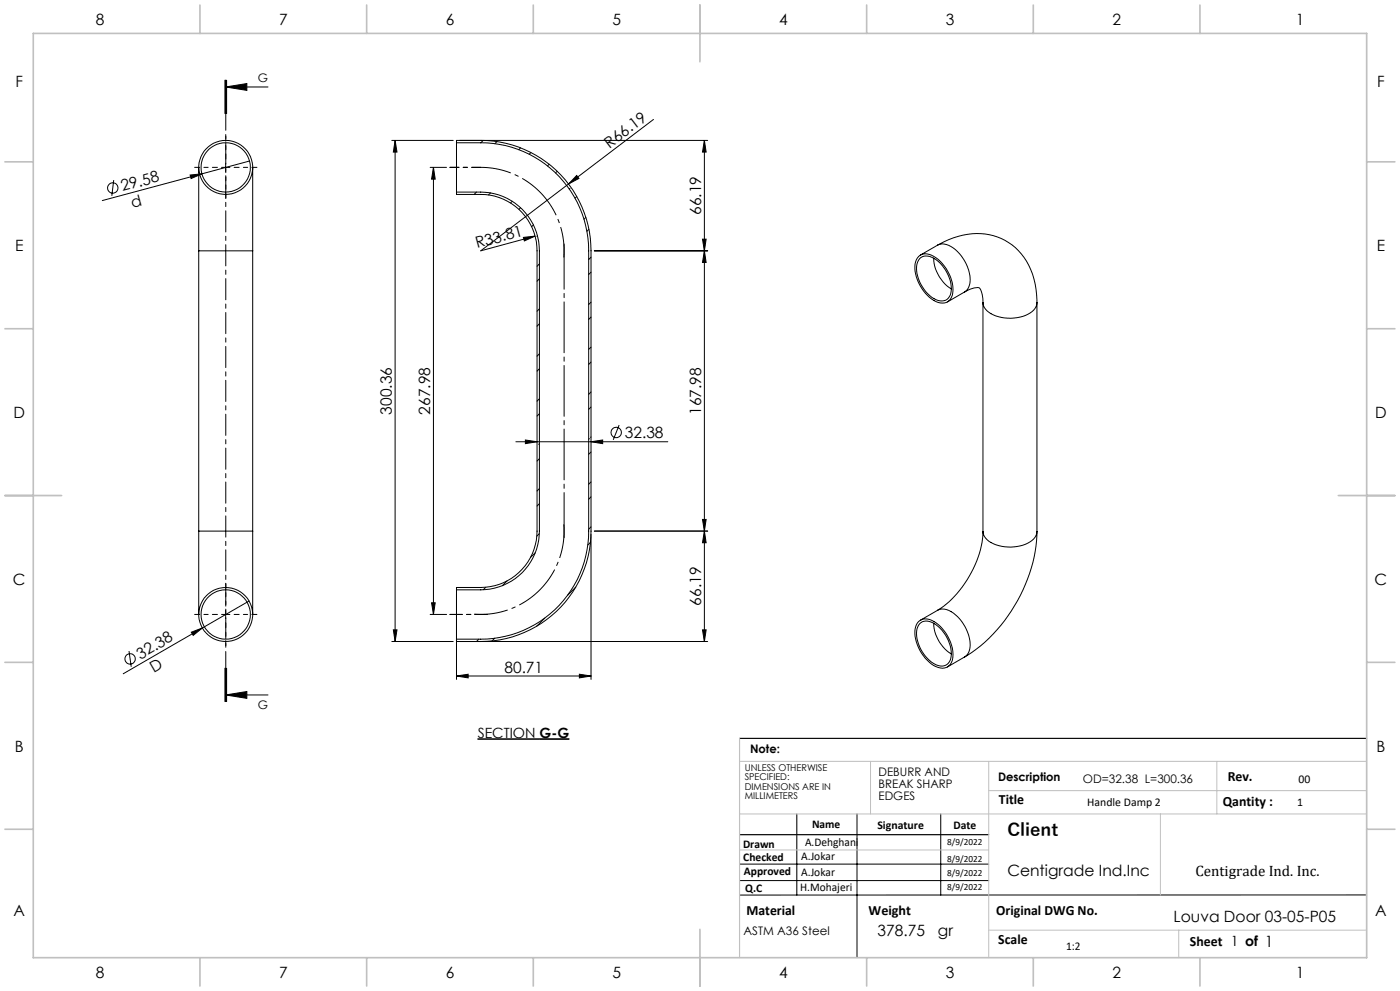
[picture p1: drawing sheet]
<svg xmlns="http://www.w3.org/2000/svg" width="420mm" height="297mm" viewBox="0 0 420 297" stroke-linecap="round" stroke-linejoin="round" font-family="sans-serif">
<g fill="none" stroke="#000" stroke-width=".3">
<path d="M67.5 24v10M67.7 26.1h12.7M67.7 26.1l6.3-1.1v2.1zM67.7 24v10M68 24v10M196 35.8l-51.8 39.4 16.3-4.4M34.1 54l-.6 4.7M57 52.5l3.6-.4-3.3 1.4zM59.6 50.2v25M66.5 50.2h2.5M67.7 48.9v2.5M74.9 48.3l-44.2 11.8"/>
<path d="M75.8 50.2v25M117.5 42.1h18.5M118.5 42.1v150.2M118.5 42.1l.6 3.5h-1.1zM129 50.2h4.9M130 50.2v133.9M130 50.2l.6 3.5h-1.1zM136.9 57.6v.7h7.3a16.9 16.9 0 0 1 16.9 16.9v84a16.9 16.9 0 0 1-16.9 16.9h-7.3v.7M136.9 57.6h7.3a17.6 17.6 0 0 1 17.6 17.6v84a17.6 17.6 0 0 1-17.6 17.6h-7.3M136.9 42.8v14.8M136.9 42.8h7.3M142.9 57.6l-.7 .7"/>
<path d="M144.2 42.1a33.1 33.1 0 0 1 33.1 33.1v84a33.1 33.1 0 0 1-33.1 33.1M144.2 42.8a32.4 32.4 0 0 1 32.4 32.4v84a32.4 32.4 0 0 1-32.4 32.4h-7.3v-14.8M145 42.1l-.7 .7M147.2 57.8l-.7 .6M149.1 42.4l-.7 .7M156.2 44.3l-.6 .6M159.3 45.7l-.5 .5M164.7 49.2l-.4 .5M167.1 51.3l-.4 .5M171 56.4l-.2 .3M173 52.6l.7 .9-3.1 1.6zM173 58.9l-.5 .5"/>
<path d="M211.3 42.1l.5 3.5h-1.1zM211.3 42.1v150.2M212.3 42.1h-75.4v.7M59.6 75.2h16.2M59.6 75.2v84M75.8 75.2v84M153.7 60.3l-.6 .5M156.2 62.3l-.5 .5M157 71.2l3.5-.4-3.2 1.4zM160 67.4l-.5 .5M161.3 70.7l-.2 .2M161.8 79.1l-.7 .7"/>
<path d="M175.8 65.2l-.6 .5M176.7 68.7l-.6 .6M177.3 77.1l-.7 .7M178.3 75.2h34M210.7 71.7h1.1l-.5 3.5zM211.3 75.2l.5 3.5h-1.1zM275.6 76.9a3.6 3.6 0 0 1 4.6 0 11.9 11.9 0 0 1 5.5 11.6 3.2 3.2 0 0 1-4.9 1.9 12.2 12.2 0 0 1-6.3-11.3l.4-1.3zM275.9 77.5a3.6 3.6 0 0 1 4.9 .3 10.7 10.7 0 0 1 4.3 10.6 3.1 3.1 0 0 1-4.9 1.1 11.1 11.1 0 0 1-5.1-10.4zM280.1 77.4a11.6 11.6 0 0 0 5.3 9.2M281.3 73.5a20.5 20.5 0 0 1 20.2-1.5 19.3 19.3 0 0 1 9.5 16.2l.1 2.5M281.3 73.5a5.3 5.3 0 0 1 6 1.9 11.6 11.6 0 0 1 3.5 10.1l-.5 1.2-1 .8M281.3 73.5l-5.2 2.9"/>
<path d="M161.8 92.6l-.7 .7M161.8 83.6l-.7 .7M161.8 97l-.7 .8M177.3 90.6l-.7 .7M177.3 81.6l-.7 .7M177.3 95l-.7 .7M289.3 87.5a5.9 5.9 0 0 1 4.5-1.2 6.1 6.1 0 0 1 1.1 4.4M289.3 87.5l-5.1 3M294.9 90.7a5.3 5.3 0 0 0 4.7 4.2 11.7 11.7 0 0 0 10.5-2l.7-1 .3-1.2M294.9 90.7v68.6M311.1 90.7v68.6M161.8 106l-.7 .7"/>
<path d="M161.8 119.5l-.7 .7M161.8 110.5l-.7 .7M177.3 108.5l-.7 .7M177.3 104l-.7 .7M177.3 117.5l-.7 .7M154.8 132.4h45.5M157.6 131.9l3.5 .5-3.5 .6zM161.8 133l-.2 .2M161.8 124l-.7 .7M161.8 137.5l-.7 .7M176.8 131.4l-.2 .3M177.3 130.9l-.1 .2"/>
<path d="M177.3 122l-.7 .7M177.3 135.5l-.7 .6M177.3 132.4l3.5-.5v1.1zM185.7 127.4l-1.7 4.4M59.6 159.2v24.9M59.6 159.2h16.2M75.8 159.2v24.9M161.8 159.9l-.8 .8M161.8 146.4l-.7 .7M161.8 151l-.7 .7M177.3 144.4l-.7 .7M177.3 157.9l-.7 .7"/>
<path d="M177.3 148.9l-.7 .7M210.7 155.7h1.1l-.5 3.5zM211.3 159.2l.5 3.5h-1.1zM212.3 159.2h-34M294.9 159.3a31.3 31.3 0 0 1-13.6 23.6M294.9 159.3a5.3 5.3 0 0 0 4.7 4.2 11.7 11.7 0 0 0 10.5-2l.7-1 .3-1.2M311.1 159.3a46.9 46.9 0 0 1-21.8 37.6M136.9 177.8v25.8M145.7 176l-.7 .7M152.1 174.1l-1.4 1.4M160.6 165.7l-1.5 1.4M172.8 175.9l-2.5 2.5"/>
<path d="M177.1 162.6l-.8 .8M177.3 160.2v43.4M38.7 195.1l.7 4.7M57.4 189.5l3.3-1.3-2.7 2.2zM60.7 188.2l-23.7 13.7M66.5 184.1h2.5M67.7 182.9v2.5M74.7 180.1l-14 8.1M117.5 192.3h18.5M118 188.8h1.1l-.6 3.5zM129 184.1h5M129.5 180.7h1.1l-.6 3.4z"/>
<path d="M143.7 191.6l-.8 .7M148.4 191.3l-.8 .8M163.4 185.2l-2.4 2.5M210.7 188.8h1.1l-.5 3.5zM212.3 192.3h-75.4M275.6 186.3a4 4 0 0 1 5.2 .4 12.1 12.1 0 0 1 4.9 11.2 3.2 3.2 0 0 1-4.9 1.9 11.8 11.8 0 0 1-6.1-12zM275.9 187a3.5 3.5 0 0 1 4.9 .3 10.6 10.6 0 0 1 4.3 10.5 3.1 3.1 0 0 1-4.9 1.1 11 11 0 0 1-5.1-10.4zM280.1 186.8a11.5 11.5 0 0 0 5.3 9.2M281.3 182.9a5.2 5.2 0 0 1 6 1.9 11.7 11.7 0 0 1 3.5 10.2l-.5 1.1-1 .8M281.3 182.9l-5.2 3M289.3 196.9l-5.1 3M67.5 200.3v10"/>
<path d="M67.7 208.3h12.7M67.7 208.3l6.3-1v2zM67.7 200.3v10M68 200.3v10zM136.9 202.6l3.5-.5v1.1zM136.9 202.6h40.4M173.8 202.1l3.5 .5-3.5 .6zM143.3 221.5h27.4M143.3 221.5h18.6M221.9 259h74.7M239 243.9v24.3M257.1 243.9v43.1"/>
<path d="M282.2 243.9v24.3M221.9 263.9h74.7M410 268.2h-188.1"/>
<circle cx="33.8" cy="56.3" r="1.56"/>
<circle cx="67.7" cy="50.2" r="7.4"/>
<circle cx="67.7" cy="50.2" r="8.1"/>
<circle cx="184.8" cy="129.6" r="1.56"/>
<circle cx="39" cy="197.5" r="1.56"/>
<circle cx="67.7" cy="184.2" r="7.4"/>
<circle cx="67.7" cy="184.2" r="8.1"/>
</g>
<path d="M161.9 221.5h8.9" fill="none" stroke="#000" stroke-width=".4"/>
<path d="M169.1 77.2a25 25 0 0 0-24.9-27" fill="none" stroke="#000" stroke-width=".3" stroke-dasharray="15.2 1.3 1.3 1.3" stroke-dashoffset="6" stroke-linecap="butt"/>
<path d="M142.2 184.1a25 25 0 0 0 27-27" fill="none" stroke="#000" stroke-width=".3" stroke-dasharray="15.2 1.3 1.3 1.3" stroke-dashoffset="5" stroke-linecap="butt"/>
<path d="M65.2 50.2h-6.8M67.7 47.7v-6.9M67.7 52.7v6.8M70.2 50.2h6.9M65.2 184.1h-6.8M67.7 181.6v-6.8M67.7 186.6v6.9M70.2 184.1h6.9" fill="none" stroke="#000" stroke-width=".3" stroke-dasharray="15.2 1.3 1.3 1.3" stroke-dashoffset="13.7"/>
<path d="M144.2 50.2h-9.2" fill="none" stroke="#000" stroke-width=".3" stroke-dasharray="15.2 1.3 1.3 1.3" stroke-dashoffset="12.5"/>
<path d="M135 184.1h11.2M146.2 184.1h-11.2" fill="none" stroke="#000" stroke-width=".3" stroke-dasharray="15.2 1.3 1.3 1.3" stroke-dashoffset="11.5"/>
<path d="M169.2 161.1v-87.9" fill="none" stroke="#000" stroke-width=".3" stroke-dasharray="15.2 1.3 1.3 1.3" stroke-dashoffset="1.7"/>
<path d="M67.7 24v186.3" fill="none" stroke="#000" stroke-width=".3" stroke-dasharray="6.3 1.3 1.3 1.3" stroke-dashoffset="1.5"/>
<path d="M221.9 221.3h188.1M221.9 250.2h74.7" fill="none" stroke="#000" stroke-width=".35"/>
<path d="M221.9 228.2h188.1M261.2 228.2v15.7M296.6 228.2v58.8M296.6 237h113.4M365.1 228.2v15.7M221.9 243.9h188.1M221.9 254.7h74.7M348.1 243.9v24.3M296.6 278.8h113.4M353.6 278.8v8.2" fill="none" stroke="#c0c0c0" stroke-width=".3"/>
<path d="M221.9 221.3v65.7" fill="none" stroke="#c0c0c0" stroke-width=".35"/>
<g fill="none" stroke="#c0c0c0" stroke-width=".5">
<path d="M10 10h400v277h-400zM60 1.5v8.5M110 1.5v8.5M160 1.5v8.5M210 1.5v17M260 1.5v8.5M310 1.5v8.5M360 1.5v8.5M1.5 48.5h8.5M410 48.5h8.5M1.5 98.5h8.5M410 98.5h8.5"/>
<path d="M1.5 148.5h17M401.5 148.5h17M1.5 198.5h8.5M410 198.5h8.5M1.5 248.5h8.5M410 248.5h8.5M210 278.5v17M60 287v8.5M110 287v8.5M160 287v8.5M260 287v8.5M310 287v8.5"/>
<path d="M360 287v8.5"/>
</g>
<g fill="#000">
<path d="M57 52.5l3.6-.4-3.3 1.4zM173 52.6l.7 .9-3.1 1.6zM157 71.2l3.5-.4-3.2 1.4zM57.4 189.5l3.3-1.3-2.7 2.2z"/>
<path d="M67.7 26.1l6.3-1.1v2.1zM67.7 208.3l6.3-1v2z"/>
<path d="M118.5 42.1l.6 3.5h-1.1zM118 188.8h1.1l-.6 3.5zM211.3 75.2l.5 3.5h-1.1zM210.7 155.7h1.1l-.5 3.5zM211.3 42.1l.5 3.5h-1.1zM210.7 71.7h1.1l-.5 3.5z"/>
<path d="M129.5 180.7h1.1l-.6 3.4zM130 50.2l.6 3.5h-1.1z"/>
<path d="M210.7 188.8h1.1l-.5 3.5zM211.3 159.2l.5 3.5h-1.1z"/>
<path d="M136.9 202.6l3.5-.5v1.1zM173.8 202.1l3.5 .5-3.5 .6zM157.6 131.9l3.5 .5-3.5 .6zM177.3 132.4l3.5-.5v1.1z"/>
</g>
<text font-size="5.3" x="302.2" y="250.7">Client</text>
<g font-size="4.7">
<text x="28.7" y="7.6">8</text>
<text x="83.7" y="7.6">7</text>
<text x="133.7" y="7.6">6</text>
<text x="183.7" y="7.6">5</text>
<text x="233.7" y="7.6">4</text>
<text x="283.7" y="7.6">3</text>
<text x="333.7" y="7.6">2</text>
<text x="388.7" y="7.6">1</text>
<text x="4.6" y="26.1">F</text>
<text x="413.1" y="26.1">F</text>
<text x="182.9" y="44.5" transform="rotate(-37 182.9 44.5)">R66.19</text>
<text x="36.8" y="57.3" transform="rotate(-15 36.8 57.3)">29.58</text>
<text x="39.8" y="62.3" transform="rotate(-15 39.8 62.3)">d</text>
<text x="210.3" y="64.4" transform="rotate(-90 210.3 64.4)">66.19</text>
<text x="4.5" y="75.3">E</text>
<text x="143.2" y="74.4" transform="rotate(-15 143.2 74.4)">R33.81</text>
<text x="413" y="75.3">E</text>
<text x="4" y="125.3">D</text>
<text x="117.5" y="124.3" transform="rotate(-90 117.5 124.3)">300.36</text>
<text x="129" y="124.3" transform="rotate(-90 129 124.3)">267.98</text>
<text x="210.3" y="124.3" transform="rotate(-90 210.3 124.3)">167.98</text>
<text x="412.5" y="125.3">D</text>
<text x="187.4" y="131.3">32.38</text>
<text x="3.9" y="175.3">C</text>
<text x="412.4" y="175.3">C</text>
<text x="210.3" y="181.5" transform="rotate(-90 210.3 181.5)">66.19</text>
<text x="42.1" y="197.7" transform="rotate(-30 42.1 197.7)">32.38</text>
<text x="46.2" y="201.8" transform="rotate(-30 46.2 201.8)">D</text>
<text x="151.3" y="201.6">80.71</text>
<text x="4.4" y="225.3">B</text>
<text x="412.9" y="225.3">B</text>
<text x="302.2" y="262.6">Centigrade Ind.Inc</text>
<text x="4" y="274.6">A</text>
<text x="412.5" y="274.6">A</text>
<text x="263.3" y="280.5">378.75</text>
<text x="281.4" y="280.5">gr</text>
<text x="352.1" y="276.4">Louva Door 03-05-P05</text>
<text x="28.7" y="293.1">8</text>
<text x="83.7" y="293.1">7</text>
<text x="133.7" y="293.1">6</text>
<text x="183.7" y="293.1">5</text>
<text x="233.7" y="293.1">4</text>
<text x="283.7" y="293.1">3</text>
<text x="333.7" y="293.1">2</text>
<text x="388.7" y="293.1">1</text>
</g>
<text font-size="4.5" x="358.6" y="262.6">Centigrade Ind. Inc.</text>
<g font-size="4.2">
<text x="143.3" y="221.1">SECTION G-G</text>
<text x="368.3" y="234.1">Rev.</text>
<text x="299.7" y="240.9">Title</text>
<text x="366.8" y="241.6">Qantity :</text>
<text x="223.9" y="274.2">Material</text>
<text x="260.6" y="274.2">Weight</text>
<text x="298.9" y="274.2">Original DWG No.</text>
<text x="299.5" y="282.8">Scale</text>
<text x="357" y="283.6">Sheet 1 of 1</text>
</g>
<g font-size="3.5">
<text x="77.4" y="24.5">G</text>
<text x="77.4" y="212.5">G</text>
<text x="225" y="225.7">Note:</text>
<text x="263.6" y="232.6">DEBURR AND</text>
<text x="263.6" y="236.1">BREAK SHARP</text>
<text x="263.6" y="239.7">EDGES</text>
<text x="299.4" y="234.1">Description</text>
<text x="324.9" y="234.7">OD=32.38 L=300.36</text>
<text x="389.6" y="234.7">00</text>
<text x="326.2" y="241.6">Handle Damp 2</text>
<text x="389.2" y="241.6">1</text>
<text x="243.6" y="248.1">Name</text>
<text x="263.2" y="248.5">Signature</text>
<text x="286" y="248.5">Date</text>
<text x="222.9" y="254">Drawn</text>
<text x="240.4" y="257.8">A.Jokar</text>
<text x="241.5" y="253.6">A.Dehghani</text>
<text x="223" y="258.1">Checked</text>
<text x="223.2" y="262.1">Approved</text>
<text x="240.4" y="262.4">A.Jokar</text>
<text x="223.6" y="267.4">Q.C</text>
<text x="240.1" y="267.1">H.Mohajeri</text>
<text x="223.1" y="280.2">ASTM A36 Steel</text>
<text x="319.8" y="284.6">1:2</text>
</g>
<g font-size="2.8">
<text x="223.4" y="231">UNLESS OTHERWISE</text>
<text x="223.4" y="233.8">SPECIFIED:</text>
<text x="223.4" y="236.7">DIMENSIONS ARE IN</text>
<text x="223.4" y="239.5">MILLIMETERS</text>
<text x="284.2" y="253.2">8/9/2022</text>
<text x="284.2" y="258.4">8/9/2022</text>
<text x="284.2" y="262.7">8/9/2022</text>
<text x="284.2" y="266.6">8/9/2022</text>
</g>
</svg>
